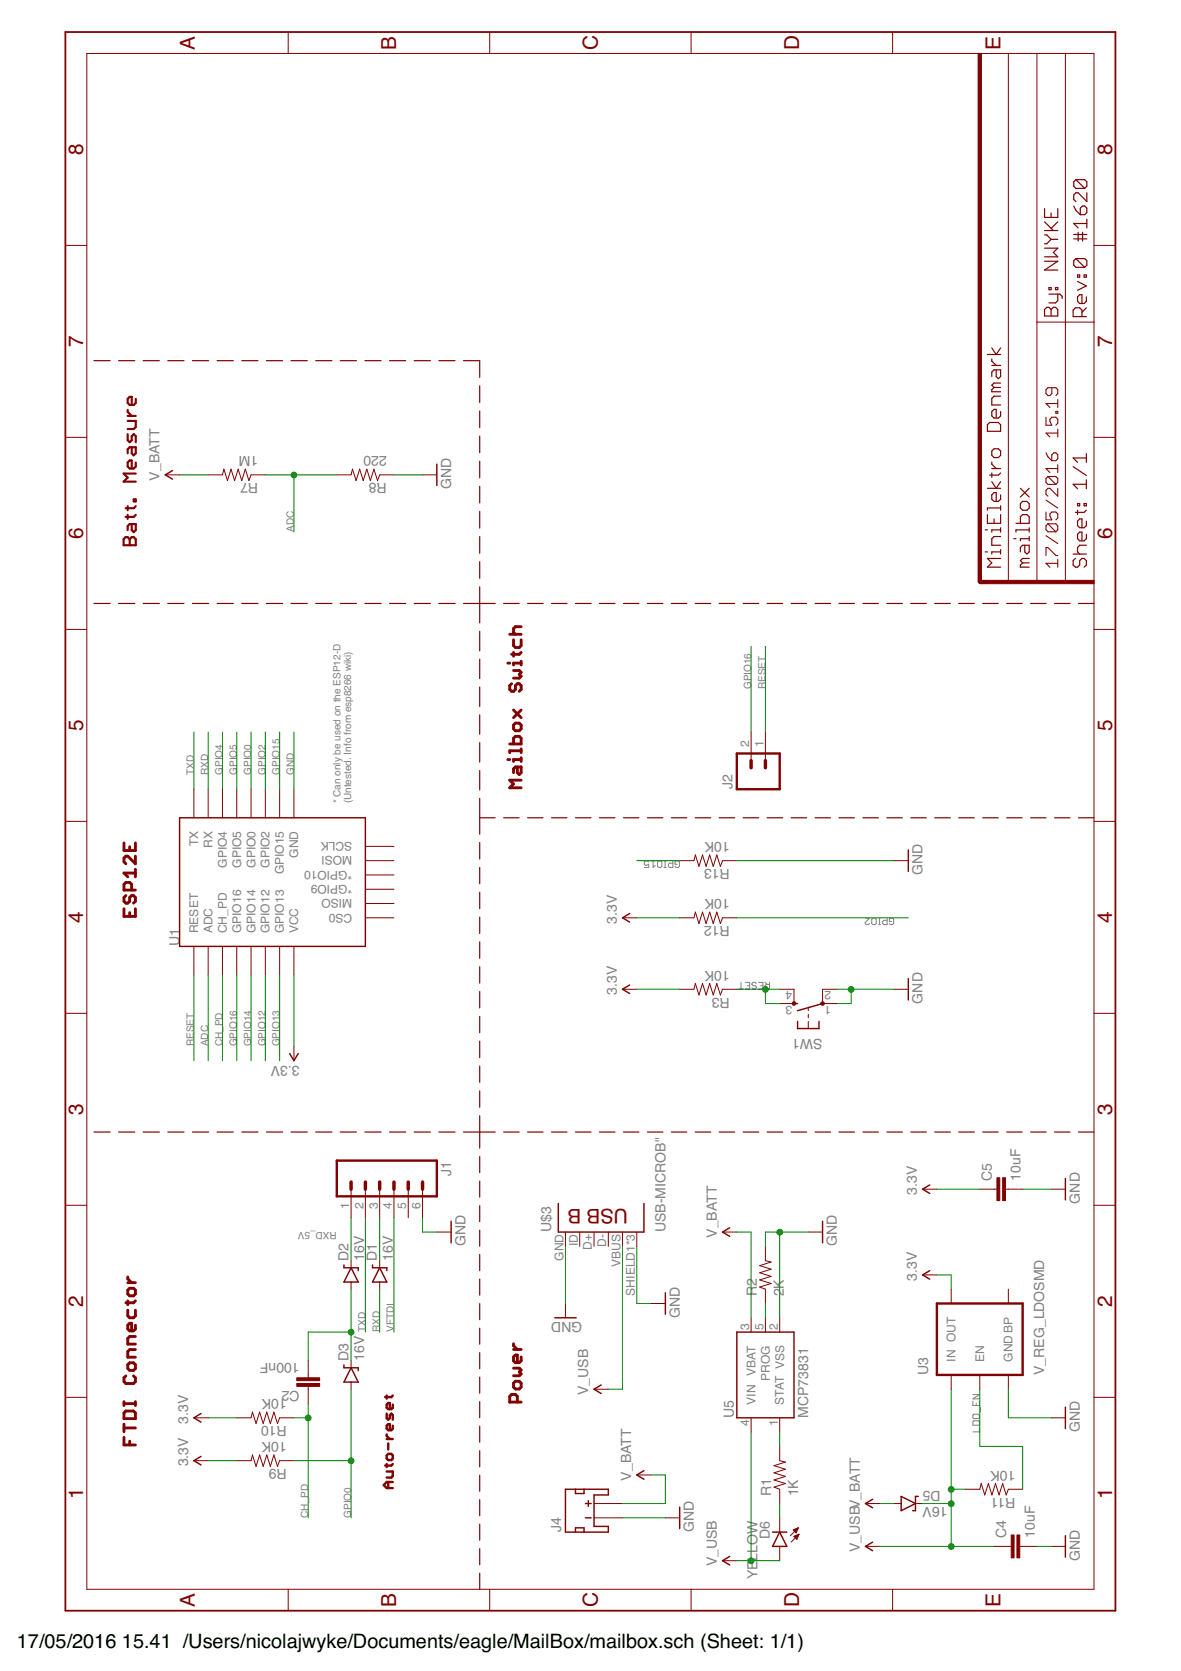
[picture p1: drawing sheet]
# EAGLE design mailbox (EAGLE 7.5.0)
CNAME: MiniElektro Denmark; CREVISION: 0 #1620; DESIGNER: By: NWYKE

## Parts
C2  100nF  CAP1206  [1206]
C4  10uF  CAP1206  [1206]
C5  10uF  CAP1206  [1206]
D1  16V  DIODE-ZENER16V  [SOD-123]
D2  16V  DIODE-ZENER16V  [SOD-123]
D3  16V  DIODE-ZENER16V  [SOD-123]
D5  16V  DIODE-ZENER16V  [SOD-123]
D6  YELLOW  LED-YELLOW1206  [LED-1206]
J1  M06SILK_FEMALE_PTH  [1X06]
J2  M02LOCK  [1X02_LOCK]
J4  JST_2MM_MALE  [JST-2-SMD]
R1  1K  RESISTOR1206  [1206]
R2  2K  RESISTOR1206  [1206]
R3  10K  RESISTOR1206  [1206]
R7  1M  RESISTOR1206  [1206]
R8  220  RESISTOR1206  [1206]
R9  10K  RESISTOR1206  [1206]
R10  10K  RESISTOR1206  [1206]
R11  10K  RESISTOR1206  [1206]
R12  10K  RESISTOR1206  [1206]
R13  10K  RESISTOR1206  [1206]
SW1  SWITCH_SPST_4_PINRECT  [TACTILE_SWITCH_SMD_4.6X2.8MM]
U1  ESP12ESMD  [ESP12E-SMD]
U3  V_REG_LDOSMD  [SOT23-5]
U5  MCP73831  [SOT23-5]
U$3  USB-MICROB"  [USB-B-MICRO-SMD_V03]

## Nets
3.3V: C5.1 R3.2 R9.2 R10.2 R12.2 U1.VCC U3.5(OUT)
ADC: R7.1 R8.2 U1.ADC
CH_PD: C2.1 R10.1 U1.CH_PD
GND: C4.2 C5.2 J1.6 J4.1(-) R2.2 R8.1 R13.1 SW1.1 SW1.2 U1.GND U3.2(GND) U5.2(VSS) U$3.GND U$3.SHIELD1(SHIELD) U$3.SHIELD2(SHIELD) U$3.SHIELD3(SHIELD)
GPIO0: D3.A R9.1 U1.GPIO0
GPIO2: R12.1 U1.GPIO2
GPIO4: U1.GPIO4
GPIO5: U1.GPIO5
GPIO12: U1.GPIO12
GPIO13: U1.GPIO13
GPIO14: U1.GPIO14
GPIO15: R13.2 U1.GPIO15
GPIO16: J2.2 U1.GPIO16
LDO_EN: R11.1 U3.3(EN)
N$1: D6.C R1.1
N$2: D2.C J1.1
N$3: C2.2 D2.A D3.C
N$6: R1.2 U5.1(STAT)
N$7: R2.1 U5.5(PROG)
RESET: J2.1 R3.1 SW1.3 SW1.4 U1.RESET
RXD: D1.A U1.RXD0(RX)
RXD_5V: D1.C J1.3
TXD: J1.2 U1.TXD0(TX)
V_BATT: D5.A J4.2(+) R7.2 U5.3(VBAT)
V_USB: C4.1 D5.C D6.A R11.2 U3.1(IN) U5.4(VIN) U$3.VBUS
VFTDI: J1.4
Unconnected: J1.5 J4.NC1(PAD1) J4.NC2(PAD2) U1.CS0 U1.GPIO9(*GPIO9) U1.GPIO10(*GPIO10) U1.MISO U1.MOSI U1.SCLK U3.4(BP) U$3.D+ U$3.D- U$3.ID(USBID)

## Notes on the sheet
- FTDI Connector | ESP12E | Batt. Measure
- Auto-reset
- Power | Mailbox Switch

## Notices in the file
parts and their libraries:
SparkFun-Connectors: Licensing: Creative Commons ShareAlike 4.0 International - https://creativecommons.org/licenses/by-sa/4.0
